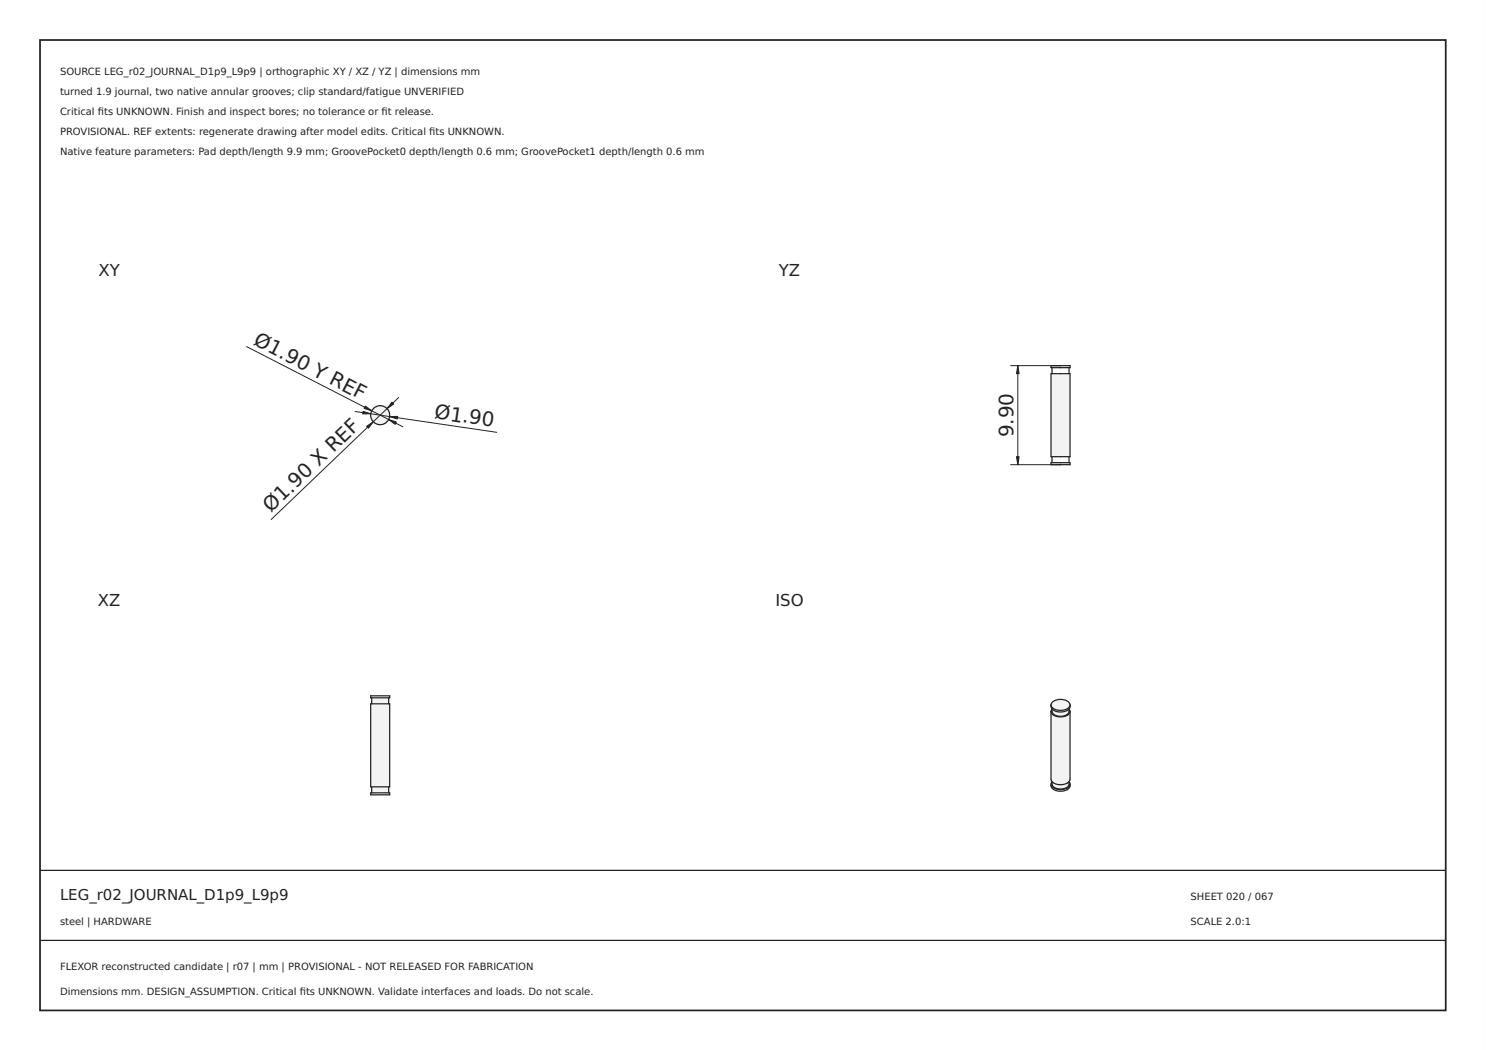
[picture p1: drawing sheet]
<svg xmlns="http://www.w3.org/2000/svg" width="297mm" height="210mm" viewBox="0 0 297 210" stroke-linecap="round" stroke-linejoin="round" font-family="sans-serif">
<path d="M0 0h297v210h-297zM0 0v210h297v-210z" fill="#000"/>
<path d="M8 8h281v194h-281z" fill="none" stroke="#222" stroke-width=".35"/>
<path d="M8 174h281zM8 188h281z" fill="#000" stroke="#222" stroke-width=".25"/>
<circle cx="76" cy="83" r="1.9" fill="#f1f3f5"/>
<circle cx="76" cy="83" r="1.9" fill="none" stroke="#212529" stroke-width=".25"/>
<path d="M49.3 69.3l31.2 16M79.7 79.5l-25.5 24.4M71 82.3l28.3 4.1" fill="none" stroke="#212529" stroke-width=".2"/>
<g fill="#212529" stroke="#212529" stroke-width=".2">
<path d="M73.3 85.2l1.3-.9-.9 1.3z"/>
<path d="M78.3 80.4l.4 .4-1.3 .9z"/>
<path d="M73 81.2l1.3 .9-1.5-.5z"/>
<path d="M77.7 83.9l1.5 .5-.2 .4z"/>
<path d="M77.9 83.3l1.6-.1-.1 .6z"/>
<path d="M72.6 82.2l1.5 .5-1.6 .1z"/>
</g>
<g fill="#f1f3f5">
<path d="M74.1 158.5h3.8v.4h-3.8z" fill-rule="evenodd"/>
<path d="M74.3 157.3h3.4v1.2h-3.4z" fill-rule="evenodd"/>
<path d="M74.1 140.7h3.8v16.6h-3.8z" fill-rule="evenodd"/>
<path d="M74.3 139.5h3.4v1.2h-3.4z" fill-rule="evenodd"/>
<path d="M74.1 139.1h3.8v.4h-3.8z" fill-rule="evenodd"/>
</g>
<path d="M74.1 139.1h3.8v.4h-3.8zM74.3 139.5v1.2M77.7 139.5v1.2M74.1 158.5h3.8v.4h-3.8zM74.1 140.7h3.8v16.6h-3.8zM74.3 157.3v1.2M77.7 157.3v1.2" fill="none" stroke="#212529" stroke-width=".25"/>
<g fill="#f1f3f5">
<path d="M210.1 92.5h3.8v.4h-3.8z" fill-rule="evenodd"/>
<path d="M210.1 74.7h3.8v16.6h-3.8z" fill-rule="evenodd"/>
<path d="M210.1 73.1h3.8v.4h-3.8z" fill-rule="evenodd"/>
</g>
<path d="M210.1 74.7h3.8v16.6h-3.8zM210.1 73.1h3.8v.4h-3.8zM210.3 73.5v1.2M213.7 73.5v1.2M210.1 92.5h3.8v.4h-3.8zM210.3 91.3v1.2M213.7 91.3v1.2" fill="none" stroke="#212529" stroke-width=".25"/>
<path d="M202 73.1h10M203.5 73.1v19.8M202 92.9h10" fill="none" stroke="#212529" stroke-width=".2"/>
<g fill="#212529" stroke="#212529" stroke-width=".2">
<path d="M203.5 73.1l.2 1.6h-.5z"/>
<path d="M203.2 91.3h.5l-.2 1.6z"/>
</g>
<g fill="#f1f3f5">
<path d="M210.3 156.3a1.26 1.26 0 0 0 1.4 1.4 1.47 1.47 0 0 0 2-1.4 .89 .89 0 0 1 .1 .9 .89 .89 0 0 1-.8 .5 2.45 2.45 0 0 1-2.9-.7v-.4z" fill-rule="evenodd"/>
<path d="M210.1 142.2a1.96 1.96 0 0 0 2.5 1.1l1-.5 .3-.6v13.6a1.49 1.49 0 0 1-1.8 1.1 1.67 1.67 0 0 1-2-1.1z" fill-rule="evenodd"/>
<path d="M210.3 156.3a2.68 2.68 0 0 0 3.4 0 1.47 1.47 0 0 1-2 1.4 1.26 1.26 0 0 1-1.4-1.4z" fill-rule="evenodd"/>
<path d="M210.3 141.7a1.26 1.26 0 0 0 1.4 1.5 1.47 1.47 0 0 0 2-1.5 .89 .89 0 0 1 .1 1 .89 .89 0 0 1-.8 .5 2.45 2.45 0 0 1-2.9-.7v-.5z" fill-rule="evenodd"/>
<path d="M210.1 140.9a1.96 1.96 0 0 0 2.5 1.1l1-.5 .3-.6a1.42 1.42 0 0 1-1.8 1.4 1.67 1.67 0 0 1-2-1.1z" fill-rule="evenodd"/>
<path d="M210.3 141.7a2.68 2.68 0 0 0 3.4 0 1.47 1.47 0 0 1-2 1.5 1.26 1.26 0 0 1-1.4-1.5z" fill-rule="evenodd"/>
<path d="M210.5 140.3a2.67 2.67 0 0 1 3.3 .3 1.09 1.09 0 0 1-1.2 1.4 1.96 1.96 0 0 1-2.5-1.1z" fill-rule="evenodd"/>
</g>
<path d="M210.1 156.8a1.34 1.34 0 0 0 1.6 1.4 1.77 1.77 0 0 0 2.2-1.1v-.3M210.1 156.8a1.96 1.96 0 0 0 2.5 1l1-.4 .3-.6M210.1 156.8l.2-.5a1.26 1.26 0 0 0 1.4 1.4 1.47 1.47 0 0 0 2-1.4l.2 .5M210.1 142.2v13.6a1.96 1.96 0 0 0 2.5 1l1-.4 .3-.6v-13.6M210.1 142.2a1.96 1.96 0 0 0 2.5 1.1l1-.5 .3-.6M210.1 142.2l.2-.5a1.26 1.26 0 0 0 1.4 1.5 1.47 1.47 0 0 0 2-1.5l.2 .5M210.1 140.9a1.34 1.34 0 0 0 1.6 1.4 1.77 1.77 0 0 0 2.2-1.1v-.3M210.1 140.9a1.96 1.96 0 0 0 2.5 1.1l1-.5 .3-.6M210.1 140.9a1.97 1.97 0 0 1 2.5-1 1.36 1.36 0 0 1 1.3 1" fill="none" stroke="#212529" stroke-width=".25"/>
<g font-size="4" fill="#212529">
<text x="50.4" y="68.8" transform="rotate(27 50.4 68.8)">Ø1.90 Y REF</text>
<text x="86.7" y="83.6" transform="rotate(8 86.7 83.6)">Ø1.90</text>
<text x="202.6" y="87.4" transform="rotate(-90 202.6 87.4)">9.90</text>
<text x="54.1" y="102.6" transform="rotate(-44 54.1 102.6)">Ø1.90 X REF</text>
</g>
<g font-size="3.3" fill="#212529">
<text x="19.7" y="55.1">XY</text>
<text x="155.7" y="55.1">YZ</text>
<text x="19.6" y="121.1">XZ</text>
<text x="155" y="121.1">ISO</text>
</g>
<text font-size="3" fill="#222" x="12" y="180">LEG_r02_JOURNAL_D1p9_L9p9</text>
<g font-size="2" fill="#222">
<text x="12" y="15">SOURCE LEG_r02_JOURNAL_D1p9_L9p9 | orthographic XY / XZ / YZ | dimensions mm</text>
<text x="12" y="19">turned 1.9 journal, two native annular grooves; clip standard/fatigue UNVERIFIED</text>
<text x="12" y="23">Critical fts UNKNOWN. Finish and inspect bores; no tolerance or ft release.</text>
<text x="19.6" y="23">i</text>
<text x="76.3" y="23">i</text>
<text x="12" y="27">PROVISIONAL. REF extents: regenerate drawing after model edits. Critical fts UNKNOWN.</text>
<text x="85.8" y="27">i</text>
<text x="12" y="31">Native feature parameters: Pad depth/length 9.9 mm; GroovePocket0 depth/length 0.6 mm; GroovePocket1 depth/length 0.6 mm</text>
<text x="238" y="180">SHEET 020 / 067</text>
<text x="12" y="185">steel | HARDWARE</text>
<text x="238" y="185">SCALE 2.0:1</text>
<text x="12" y="194">FLEXOR reconstructed candidate | r07 | mm | PROVISIONAL - NOT RELEASED FOR FABRICATION</text>
<text x="12" y="199">Dimensions mm. DESIGN_ASSUMPTION. Critical fts UNKNOWN. Validate interfaces and loads. Do not scale.</text>
<text x="59.9" y="199">i</text>
</g>
</svg>
